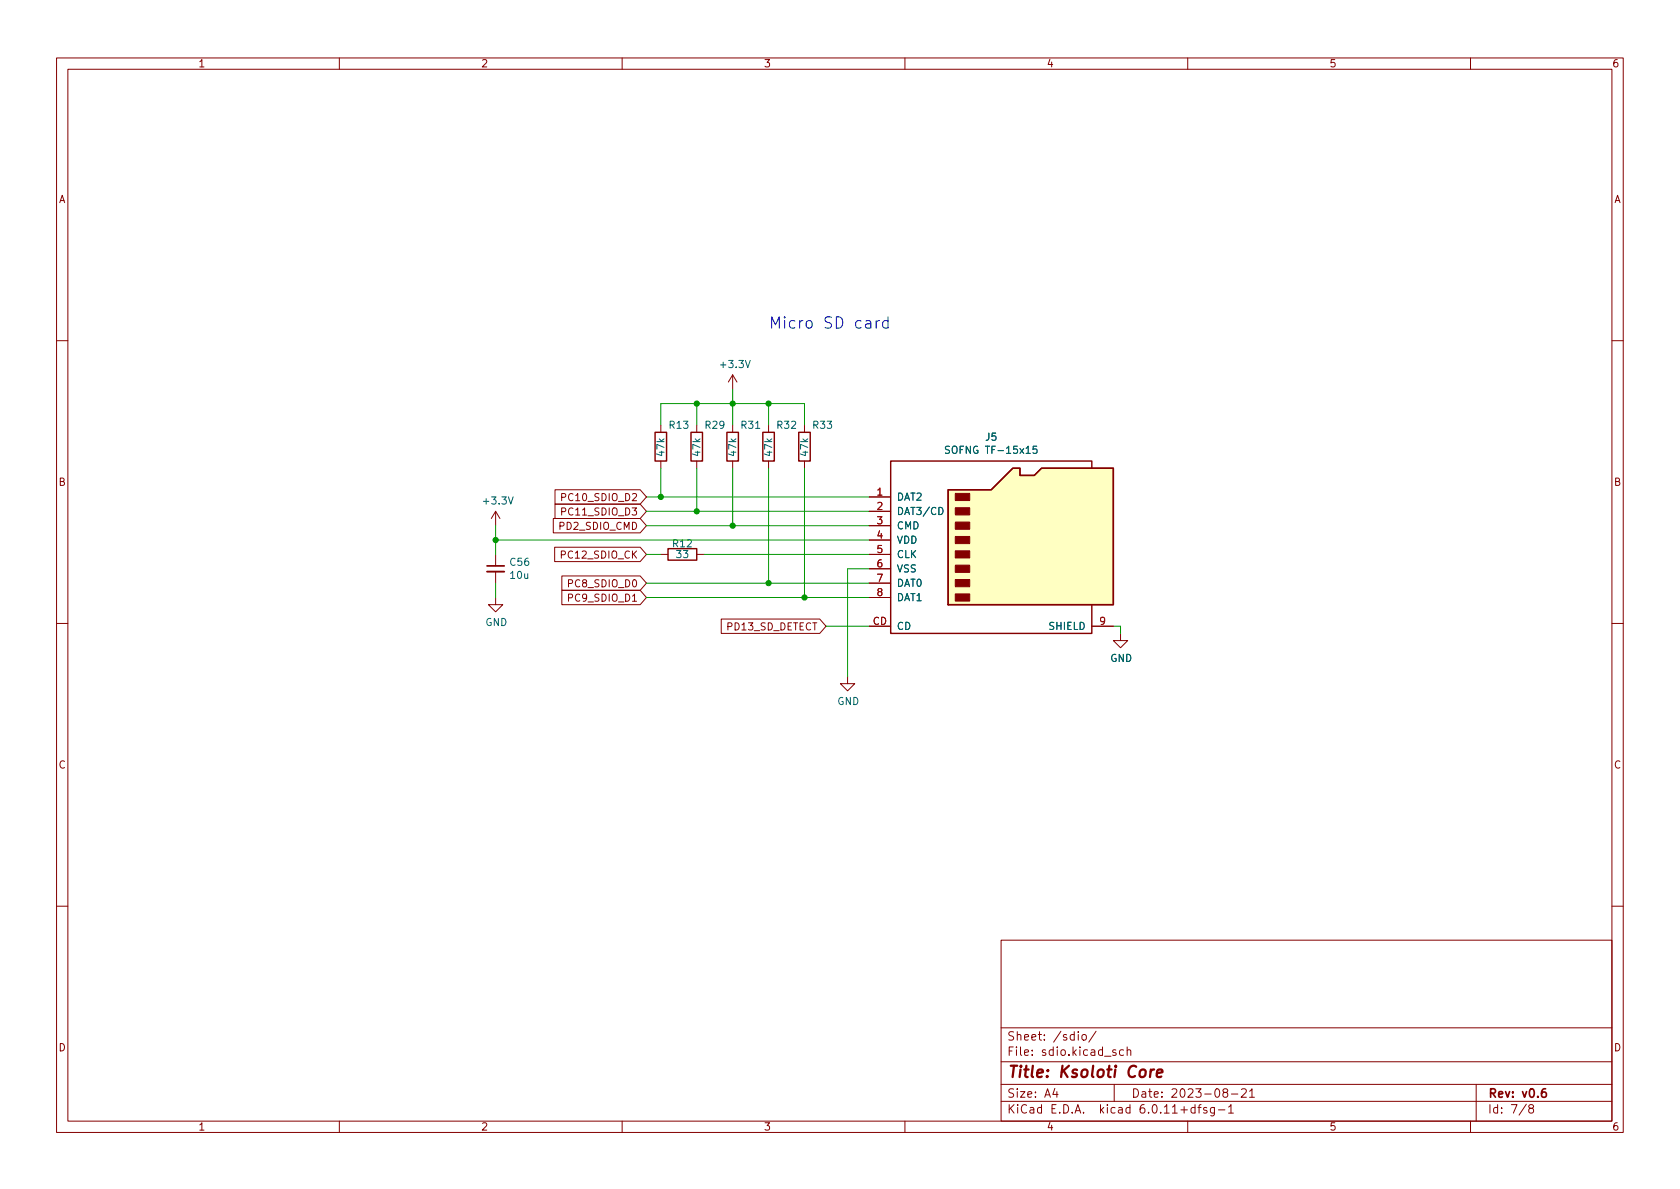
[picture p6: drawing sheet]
<svg xmlns="http://www.w3.org/2000/svg" width="297mm" height="210mm" viewBox="0 0 297 210" stroke-linecap="round" stroke-linejoin="round" font-family="sans-serif">
<g fill="none" stroke="#840000" stroke-width=".18">
<path d="M10 10.2h277v190.1h-277zM12 12.2h273v186.1h-273zM60 10.2v2M110 10.2v2M160 10.2v2M210 10.2v2M260 10.2v2M10 60.2h2M116.8 75.2v1.2M123.2 75.2v1.2M129.5 66.3l-.7 1.3M129.5 66.3v2.5"/>
<path d="M129.5 75.2v1.2M129.5 66.3l.8 1.3M135.9 75.2v1.2M142.2 75.2v1.2M285 60.2h2M87.6 90.4v2.6M87.6 98v2.1M87.6 90.4l-.7 1.3M87.6 90.4l.8 1.3M97.8 91.7h15.4l1.1 1.3-1.1 1.2h-15.4zM98.1 96.8h15.1l1.1 1.2-1.1 1.3h-15.1zM98.1 89.1h15.1l1.1 1.3-1.1 1.3h-15.1z"/>
<path d="M98.1 86.6h15.1l1.1 1.3-1.1 1.2h-15.1zM111.8 89.8h.8l-.5 .5 .4 .1v.6l-.2 .1-.5-.1M111.8 87.4l.5-.1 .3 .3-.8 .9h.8M116.8 98h1.3M116.8 81.5v1.3M123.2 98h1.3M123.2 81.5v1.3M129.5 81.5v1.3M135.9 81.5v1.3M142.2 81.5v1.3M153.7 98h3.8M153.7 87.9h3.8"/>
<path d="M153.7 90.4h3.8M153.7 93h3.8M153.7 95.5h3.8M10 110.2h2M87.6 105.7v1.2h1.3l-1.3 1.3-1.2-1.3h1.2M87.6 101.1v2M99.3 104.4h13.9l1.1 1.3-1.1 1.2h-13.9zM99.3 101.8h13.9l1.1 1.3-1.1 1.3h-13.9zM111.8 106.3h.8M127.5 109.5h17.4l1.1 1.2-1.1 1.3h-17.4zM149.9 119.6v1.3h1.2l-1.2 1.3-1.3-1.3h1.3M153.7 100.6h3.8"/>
<path d="M153.7 103.1h3.8M153.7 105.7h3.8M153.7 110.7h3.8M193 110.7h3.8M198.1 112v1.3h1.3l-1.3 1.2-1.3-1.2h1.3M285 110.2h2M10 160.2h2M177 166.3h108v32h-108zM285 160.2h2M60 198.3v2M110 198.3v2M160 198.3v2"/>
<path d="M177 194.8h108M177 191.8h108M177 187.8h108M177 181.8h108M182.5 186.5v.1M182.5 185.7v.1M184.6 183.8v.1M184.6 183v.1M191.4 183l.4-.1 .3 .3v.4l-.3 .3h-.4l-.1-.3v-.4zM193.8 182.4l-1.3 1.9M197 191.8v3M199.3 185.8l.2-.2 .4 .1v.9"/>
<path d="M199.3 185.1v1.5M210 198.3v2M215.4 196.3h1.2M217.2 195.8l.4-.5v1.5M217.2 196.8h.9M217.7 193.5h1.2M219.5 192.7l.6-.2 .2 .2 .1 .3-1 1h1M220.9 193l.5-.5v1.5M220.9 194h.9M260 198.3v2M261 191.8v6.5M270.6 196l-.3-.3 .1-.2 .2-.2 .4 .1 .2 .2-.1 .2-.7 .2-.1 .3v.2l.3 .3h.4l.2-.3-.1-.4-.2-.1"/>
</g>
<path d="M115.8 76.4h2.1v5.1h-2.1zM122.2 76.4h2v5.1h-2zM128.5 76.4h2.1v5.1h-2.1zM134.9 76.4h2v5.1h-2zM141.2 76.4h2.1v5.1h-2.1zM118.1 97h5.1v2.1h-5.1zM167.6 86.6h7.7l3.8-3.8h1.2v1.3h2.6l1.2-1.3h12.7v24.1h-29.2zM193 82.8v-1.3h-35.5v30.5h35.5v-5.1" fill="none" stroke="#840000" stroke-width=".25"/>
<path d="M167.6 86.6h7.7l3.8-3.8h1.2v1.3h2.6l1.2-1.3h12.7v24.1h-29.2z" fill="#ffffc2" stroke="#ffffc2" stroke-width=".18"/>
<g fill="#840000" stroke="#840000" stroke-width=".18">
<path d="M168.9 105h2.5v1.3h-2.5z"/>
<path d="M168.9 102.5h2.5v1.3h-2.5z"/>
<path d="M168.9 99.9h2.5v1.3h-2.5z"/>
<path d="M168.9 97.4h2.5v1.3h-2.5z"/>
<path d="M168.9 94.9h2.5v1.2h-2.5z"/>
<path d="M168.9 92.3h2.5v1.3h-2.5z"/>
<path d="M168.9 89.8h2.5v1.3h-2.5z"/>
<path d="M168.9 87.2h2.5v1.3h-2.5z"/>
</g>
<path d="M131.8 63.7l.4 1.3 .4-1.3M133.6 75.8h.7M183.3 78.9h-.6l-.1 .6 .2-.1h.4l.2 .2-.1 .5-.2 .1-.5-.1M89.9 87.9l.4 1.2 .4-1.2M166 89.7a.64 .64 0 0 1 .7 .7 .64 .64 0 0 1-.7 .6z" fill="none" stroke="#006464" stroke-width=".18"/>
<path d="M86.1 101.1h3.1" fill="none" stroke="#840000" stroke-width=".33"/>
<path d="M86.1 100.1h3.1" fill="none" stroke="#840000" stroke-width=".3"/>
<path d="M142.6 56.9a.54 .54 0 0 1 .6-.2 .54 .54 0 0 1 .4 .4v.5a.54 .54 0 0 1-.5 .4 .54 .54 0 0 1-.6-.4z" fill="none" stroke="#0000c2" stroke-width=".18"/>
<g fill="none" stroke="#009600" stroke-width=".18">
<path d="M116.8 75.2v-3.8h25.4v3.8M123.2 71.4v3.8M129.5 68.8v6.4M135.9 71.4v3.8M87.6 93v5M87.6 95.5h66.1M114.3 87.9h39.4M114.3 90.4h39.4M114.3 93h39.4M114.3 98h2.5M116.8 82.8v5.1M123.2 82.8v7.6"/>
<path d="M124.5 98h29.2M129.5 82.8v10.2M135.9 82.8v20.3M142.2 82.8v22.9M87.6 103.1v2.6M114.3 103.1h39.4M114.3 105.7h39.4M146 110.7h7.7M153.7 100.6h-3.8v19M196.8 110.7h1.3v1.3"/>
</g>
<g fill="#009600" stroke="#009600" stroke-width=".18">
<circle cx="129.5" cy="71.4" r=".46"/>
<circle cx="135.9" cy="71.4" r=".46"/>
<circle cx="135.9" cy="103.1" r=".46"/>
<circle cx="142.2" cy="105.7" r=".46"/>
<circle cx="116.8" cy="87.9" r=".46"/>
<circle cx="123.2" cy="90.4" r=".46"/>
<circle cx="123.2" cy="71.4" r=".46"/>
<circle cx="129.5" cy="93" r=".46"/>
<circle cx="87.6" cy="95.5" r=".46"/>
</g>
<g font-size="2.8" fill="#0000c2">
<text x="135.9" y="58.1">Micro</text>
<text x="145.6" y="58.1">SD card</text>
</g>
<g font-size="2.8" fill="#840000">
<text x="178" y="191.2">Title:</text>
<text x="187.3" y="191.2">Ksoloti</text>
<text x="199.6" y="191.2">Core</text>
</g>
<g font-size="2.1" fill="#840000">
<text x="178" y="184.5">Sheet:</text>
<text x="186.2" y="184.5">/sdio/</text>
<text x="178" y="187.2">File:</text>
<text x="184.4" y="187.2">sdio.kicad_sch</text>
<text x="178" y="197.4">KiCad</text>
<text x="178" y="194.6">Size:</text>
<text x="184.7" y="194.6">A4</text>
<text x="185.7" y="197.4">E.D.A.</text>
<text x="194.6" y="197.4">kicad</text>
<text x="200" y="194.6">Date:</text>
<text x="201.8" y="197.4">6.0.11+dfsg-1</text>
<text x="207" y="194.6">2023-08-21</text>
<text x="263" y="194.6">Rev:</text>
<text x="263" y="197.4">Id:</text>
<text x="267.1" y="197.4">7/8</text>
<text x="269.1" y="194.6">v0.6</text>
</g>
<g font-size="1.8" fill="#840000">
<text x="35" y="12.3">1</text>
<text x="85" y="12.3">2</text>
<text x="135" y="12.3">3</text>
<text x="185" y="12.3">4</text>
<text x="235" y="12.3">5</text>
<text x="285" y="12.3">6</text>
<text x="10.4" y="36.3">A</text>
<text x="285.4" y="36.3">A</text>
<text x="10.3" y="86.3">B</text>
<text x="98.9" y="89">PC10_SDIO_D2</text>
<text x="285.3" y="86.3">B</text>
<text x="98.6" y="94.1">PD2_SDIO_CMD</text>
<text x="98.9" y="91.5">PC11_SDIO_D3</text>
<text x="98.9" y="99.2">PC12_SDIO_CK</text>
<text x="100.1" y="106.8">PC9_SDIO_D1</text>
<text x="100.1" y="104.2">PC8_SDIO_D0</text>
<text x="128.3" y="111.9">PD13_SD_DETECT</text>
<text x="10.3" y="136.3">C</text>
<text x="285.3" y="136.3">C</text>
<text x="10.3" y="186.3">D</text>
<text x="285.3" y="186.3">D</text>
<text x="35" y="200.3">1</text>
<text x="85" y="200.3">2</text>
<text x="135" y="200.3">3</text>
<text x="185" y="200.3">4</text>
<text x="235" y="200.3">5</text>
<text x="285" y="200.3">6</text>
</g>
<g font-size="1.8" fill="#006464">
<text x="127" y="65.5">+3.3V</text>
<text x="118.1" y="76.2">R13</text>
<text x="124.5" y="76.2">R29</text>
<text x="130.8" y="76.2">R31</text>
<text x="137.2" y="76.2">R32</text>
<text x="143.5" y="76.2">R33</text>
<text x="117.9" y="80.9" transform="rotate(-90 117.9 80.9)">47k</text>
<text x="124.2" y="80.9" transform="rotate(-90 124.2 80.9)">47k</text>
<text x="130.6" y="80.9" transform="rotate(-90 130.6 80.9)">47k</text>
<text x="136.9" y="80.9" transform="rotate(-90 136.9 80.9)">47k</text>
<text x="143.3" y="80.9" transform="rotate(-90 143.3 80.9)">47k</text>
<text x="166.8" y="80.6">SOFNG TF-15x15</text>
<text x="174.1" y="78.3">J5</text>
<text x="85.1" y="89.6">+3.3V</text>
<text x="158.5" y="88.9">DAT2</text>
<text x="158.5" y="91.4">DAT3/CD</text>
<text x="158.5" y="94">CMD</text>
<text x="90" y="100.4">C56</text>
<text x="118.7" y="97.2">R12</text>
<text x="119.4" y="99.1">33</text>
<text x="158.5" y="96.5">VDD</text>
<text x="158.5" y="99.1">CLK</text>
<text x="158.5" y="101.6">VSS</text>
<text x="90" y="102.7">10u</text>
<text x="158.5" y="104.1">DAT0</text>
<text x="158.5" y="106.7">DAT1</text>
<text x="85.7" y="111.1">GND</text>
<text x="158.5" y="111.8">CD</text>
<text x="185.3" y="111.8">SHIELD</text>
<text x="196.2" y="117.4">GND</text>
<text x="148" y="125">GND</text>
</g>
<g font-size="1.8" fill="#a90000">
<text x="154.9" y="87.6">1</text>
<text x="154.9" y="90.2">2</text>
<text x="154.9" y="92.7">3</text>
<text x="154.9" y="95.2">4</text>
<text x="154.9" y="97.8">5</text>
<text x="154.9" y="100.3">6</text>
<text x="154.9" y="102.9">7</text>
<text x="154.9" y="105.4">8</text>
<text x="154.2" y="110.5">CD</text>
<text x="194.3" y="110.5">9</text>
</g>
</svg>
